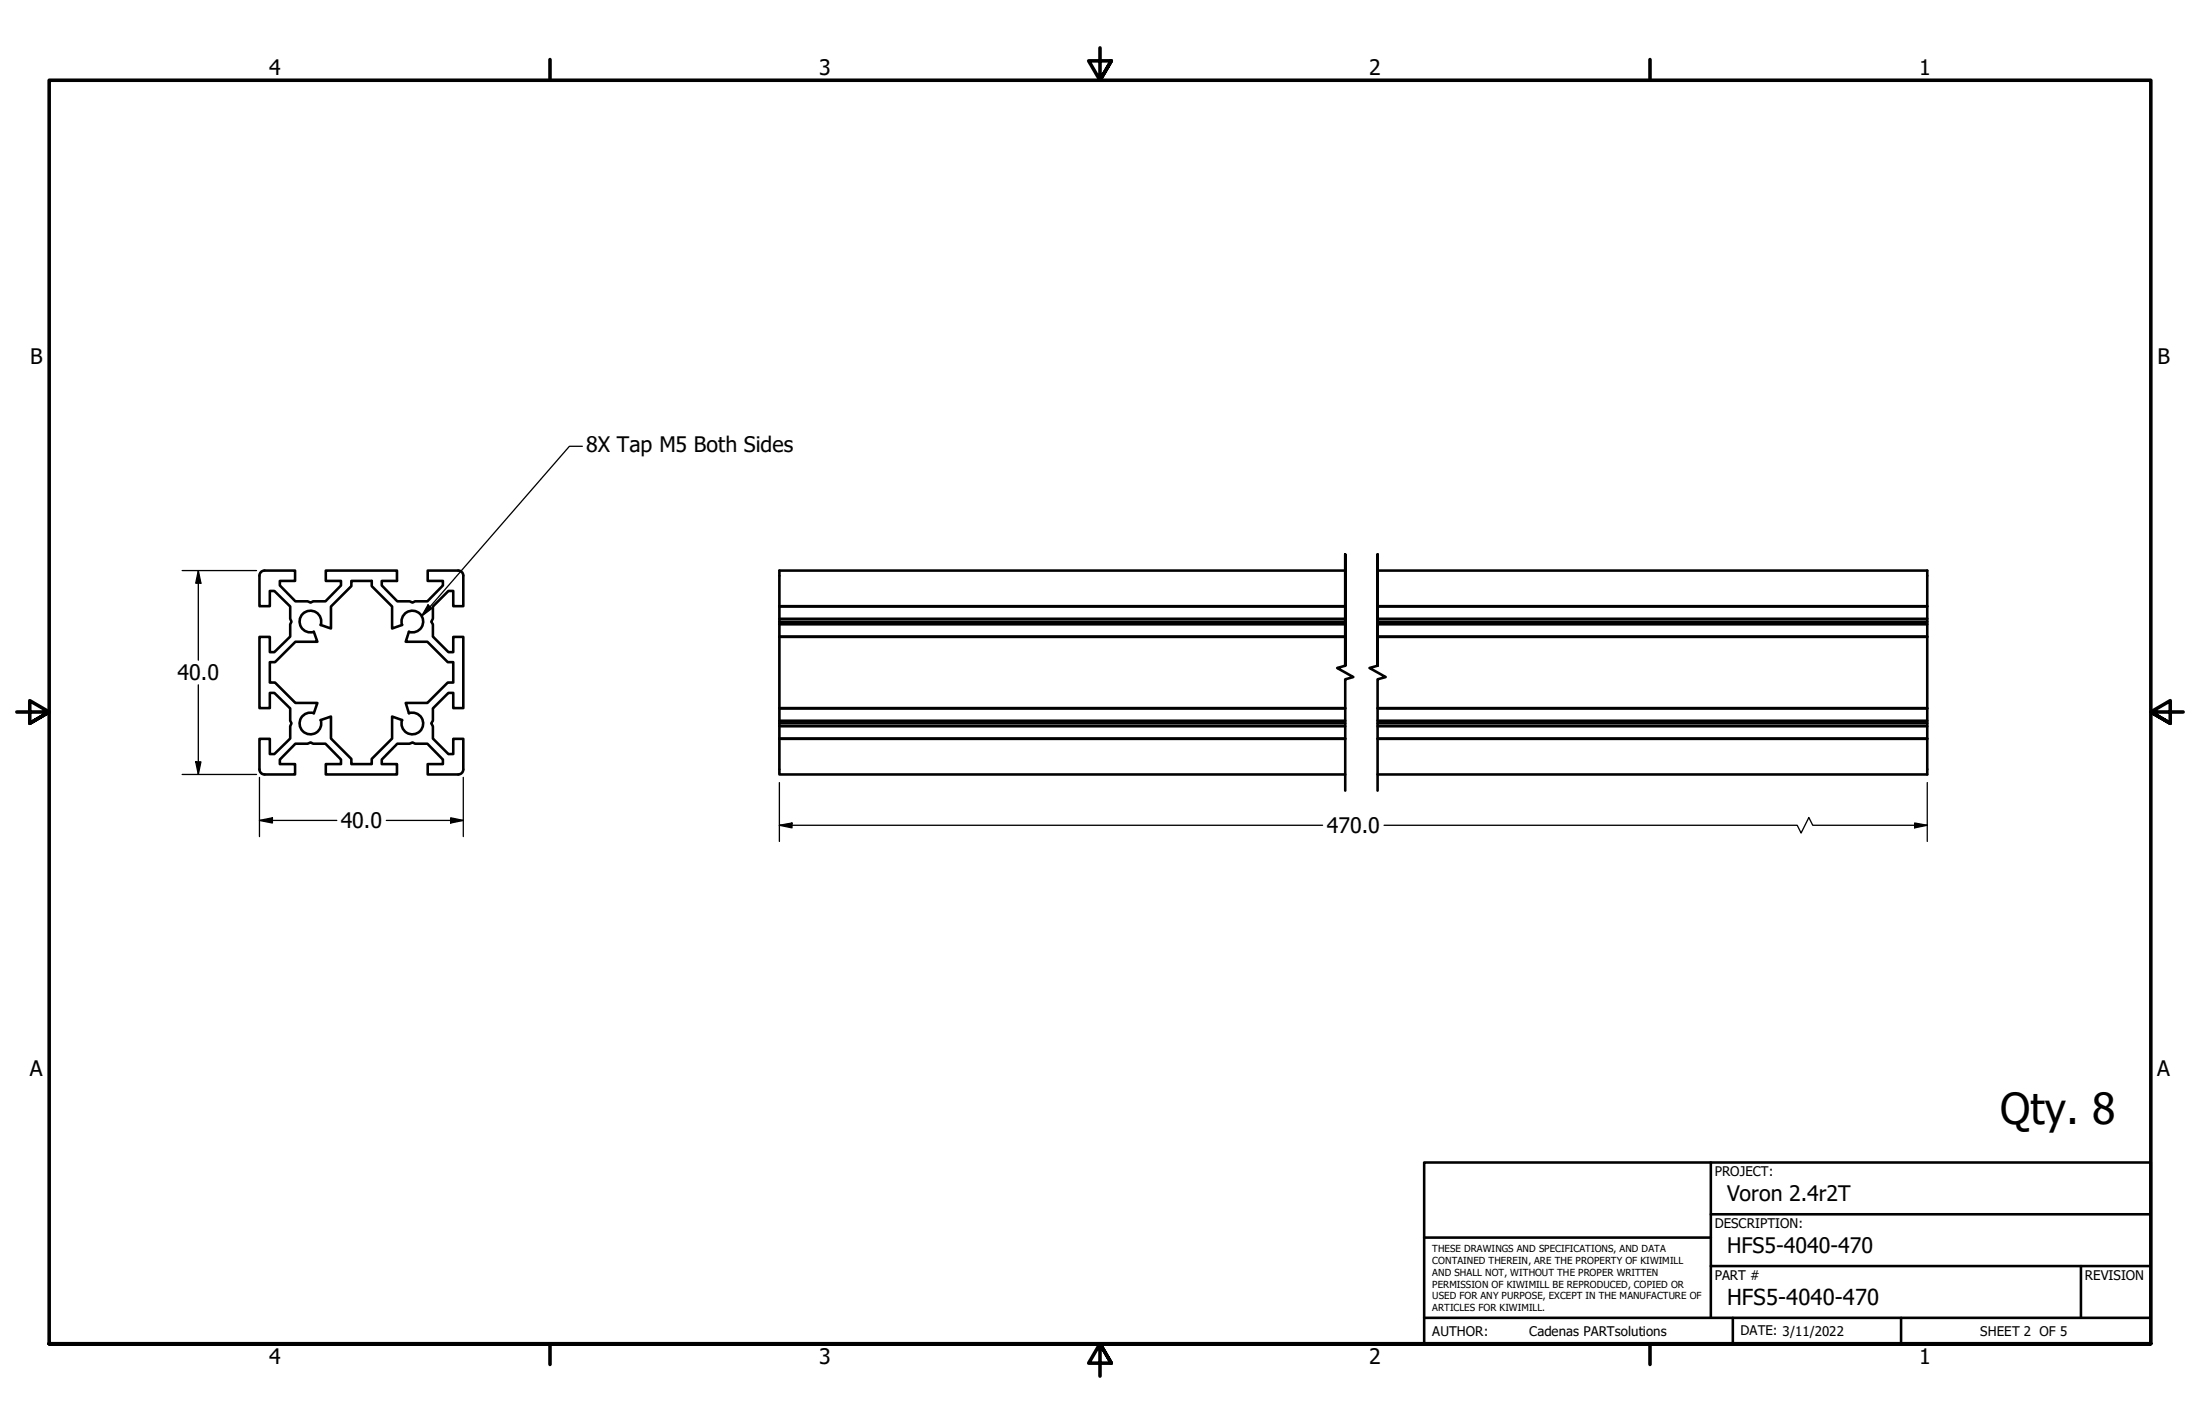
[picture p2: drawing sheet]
<svg xmlns="http://www.w3.org/2000/svg" width="432mm" height="279mm" viewBox="0 0 432 279" stroke-linecap="round" stroke-linejoin="round" font-family="sans-serif">
<!-- layer: Visible (ANSI) -->
<g fill="none" stroke="#000" stroke-width=".51">
<path d="M51.9 112a.99 .99 0 0 0-1 1v5.9h2.1v-2.9h.8l3.2 3v2.4l.2 .6-.2 .5v2.4l-3.2 3.1h-.8v-3h-2.1v13.9h2.1v-2.9h.8l3.2 3v2.4l.2 .5-.2 .6v2.4l-3.2 3.1h-.8v-3h-2.1v5.9M51.9 112h6v2h-3v.9l3.1 3.1h2.4l.6 .2 .5-.2h2.4l3-3.1v-.9h-3v-2h14v2h-3v.9l3.1 3.1h2.4l.6 .2 .5-.2h2.4l3-3.1v-.9h-3v-2h6M89.9 112a.98 .98 0 0 1 1 .9v6h-1.9v-2.9h-1l-3 3v2.4l-.4 .6 .4 .5v2.4l3 3.1h1v-3h1.9v13.9h-1.9v-2.9h-1l-3 3v2.4l-.4 .5 .4 .6v2.4l3 3.1h1v-3h1.9v5.9M153 118.9h111M153 119h111M264 112h-111v40h111M270.4 118.9l107.9 .1M270.4 119h107.9v2.4M270.4 112h107.9v6.9M62.9 122.6l2.1 .7v-4.3l4-4v-1h4v1l4 4v4.3l1.9-.7M62.9 122.6a2.12 2.12 0 0 0-1.7-2.8 2.12 2.12 0 0 0-2.4 2.3 2.12 2.12 0 0 0 2.8 1.9l.7 1.9h-4.3l-4 4h-1v4h1l4 4h4.3l-.7 2a2.13 2.13 0 0 0-2.8 1.8 2.13 2.13 0 0 0 2.4 2.4 2.13 2.13 0 0 0 1.7-2.8M78.9 122.6a2.13 2.13 0 0 1 1.8-2.8 2.13 2.13 0 0 1 2.3 2.4 2.13 2.13 0 0 1-2.7 1.8l-.7 1.9h4.3l4 4h1.1v4h-1.1l-4 4h-4.3l.7 2.1a2.12 2.12 0 0 1 2.7 1.8 2.12 2.12 0 0 1-2.3 2.3 2.12 2.12 0 0 1-1.8-2.8"/>
<path d="M153 121.4h111M153 122h111M153 122.5h111M153 124.9h111M153 125h111M153 138.9h111M153 139h111M270.4 121.4h107.9v.6M270.4 122h107.9v.5M270.4 122.5h107.9v2.4M270.4 124.9l107.9 .1M270.4 125h107.9v13.9"/>
<path d="M270.4 138.9l107.9 .1M270.4 139h107.9v2.4M50.9 151a.98 .98 0 0 0 1 1M51.9 152h6v-2.1h-3v-.9l3.1-3.1h2.4l.6-.2 .5 .2h2.4l3 3.1v.9h-3v2.1h14v-2.1h-3v-.9l3.1-3.1h2.4l.6-.2 .5 .2h2.4l3 3.1v.9h-3v2.1h6M62.9 141.3l2.1-.7v4.3l4 4v1h4v-1l4-4v-4.3l1.9 .7M90.9 151a.98 .98 0 0 1-1 1M153 145h111M153 141.4h111M153 141.9h111M153 142.5h111M153 144.9h111M270.4 141.4h107.9v.5"/>
<path d="M270.4 141.9h107.9v.6M270.4 142.5h107.9v2.4M270.4 144.9l107.9 .1M270.4 145h107.9v7h-107.9"/>
</g>
<!-- layer: Break Line (ANSI) -->
<path d="M264 130.6v-21.8v21.8l-1.6 .5 3.2 1.7-1.6 .5v21.8M270.4 130.6v-21.8v21.8l-1.6 .5 3.2 1.7-1.6 .5v21.8" fill="none" stroke="#000" stroke-width=".51"/>
<!-- layer: Border (ANSI) -->
<path d="M107.9 11.7v4M215.9 9.4v6.3l-2.2-3.8h4.4l-2.2 3.8 2.2-3.8M323.8 11.7v4M3.3 139.7h6.4l-3.9-2.2v4.4l3.9-2.2-3.9 2.2M428.5 139.7h-6.4l3.9-2.2v4.4l-3.9-2.2 3.9 2.2M9.7 263.7v-248h412.4v248h-412.4h412.4M107.9 263.7v4M218.1 267.5l-2.2-3.8 2.2 3.8h-4.4l2.2-3.8v6.3M323.8 263.7v4" fill="none" stroke="#000" stroke-width=".7"/>
<!-- layer: Title (ANSI) -->
<path d="M279.5 228.1h142.6v35.6h-142.6zM335.8 238.3h86.3M335.8 228.1v30.5M279.5 242.8h56.3M279.5 258.6h142.6M335.8 248.4h86.3M340.1 258.6v5.1M373.1 258.6v5.1M408.4 248.4v10.2" fill="none" stroke="#000" stroke-width=".51"/>
<!-- layer: Symbol (ANSI) -->
<path d="M114.3 87.6h-2.5l-29.1 33.3M84 118.7l.8 .7-2.1 1.5z" fill="none" stroke="#000" stroke-width=".25"/>
<path d="M84 118.7l.8 .7-2.1 1.5z" fill-rule="evenodd" fill="#000"/>
<!-- layer: Dimension (ANSI) -->
<g fill="none" stroke="#000" stroke-width=".25">
<path d="M35.8 112h14.6M38.9 112l.5 2.4h-1zM38.9 112v17.5M38.9 134.4v17.6M35.8 152h14.6M38.4 149.5h1l-.5 2.5zM50.9 152.5v11.6M90.9 152.5v11.6M153 153.5v11.6M378.3 153.5v11.6M50.9 161l2.6-.5v1zM50.9 161h15.2"/>
<path d="M75.8 161h15.1M88.5 160.5l2.4 .5-2.4 .5zM153 161.9l2.4-.4v.9zM153 161.9h106.6M271.7 161.9h81l.8 1.5 1.5-3 .8 1.5h22.5M375.8 161.5l2.5 .4-2.5 .5z"/>
</g>
<g fill="#000">
<path d="M38.9 112l.5 2.4h-1z" fill-rule="evenodd"/>
<path d="M38.4 149.5h1l-.5 2.5z" fill-rule="evenodd"/>
<path d="M50.9 161l2.6-.5v1z" fill-rule="evenodd"/>
<path d="M88.5 160.5l2.4 .5-2.4 .5z" fill-rule="evenodd"/>
<path d="M153 161.9l2.4-.4v.9z" fill-rule="evenodd"/>
<path d="M375.8 161.5l2.5 .4-2.5 .5z" fill-rule="evenodd"/>
</g>
<text font-size="8.4" x="392.6" y="220.5">Qty. 8</text>
<text font-size="4.3" x="339" y="256.1">HFS5-4040-470</text>
<g font-size="4.2">
<text x="52.8" y="14.7">4</text>
<text x="160.8" y="14.7">3</text>
<text x="268.7" y="14.7">2</text>
<text x="376.7" y="14.7">1</text>
<text x="5.9" y="71.4">B</text>
<text x="423.5" y="71.4">B</text>
<text x="115.1" y="88.7">8X Tap M5 Both Sides</text>
<text x="34.9" y="133.5">40.0</text>
<text x="66.9" y="162.5">40.0</text>
<text x="260.4" y="163.4">470.0</text>
<text x="5.8" y="211.1">A</text>
<text x="423.4" y="211.1">A</text>
<text x="339" y="235.6">Voron 2.4r2T</text>
<text x="339" y="245.8">HFS5-4040-470</text>
<text x="52.8" y="267.7">4</text>
<text x="160.8" y="267.7">3</text>
<text x="268.7" y="267.7">2</text>
<text x="376.7" y="267.7">1</text>
</g>
<g font-size="2.6">
<text x="336.5" y="230.8">PROJECT:</text>
<text x="336.5" y="241">DESCRIPTION:</text>
<text x="336.5" y="251.1">PART #</text>
<text x="409.2" y="251.1">REVISION</text>
<text x="281.1" y="262.1">AUTHOR:</text>
<text x="300.2" y="262.1">Cadenas PARTsolutions</text>
<text x="341.6" y="262">DATE: 3/11/2022</text>
<text x="388.7" y="262.1">SHEET 2 OF 5</text>
</g>
<g font-size="1.9">
<text x="281.1" y="245.7">THESE DRAWINGS AND SPECIFICATIONS, AND DATA</text>
<text x="281.1" y="248.1">CONTAINED THEREIN, ARE THE PROPERTY OF KIWIMILL</text>
<text x="281.1" y="250.4">AND SHALL NOT, WITHOUT THE PROPER WRITTEN</text>
<text x="281.1" y="252.7">PERMISSION OF KIWIMILL BE REPRODUCED, COPIED OR</text>
<text x="281.1" y="255">USED FOR ANY PURPOSE, EXCEPT IN THE MANUFACTURE OF</text>
<text x="281.1" y="257.3">ARTICLES FOR KIWIMILL.</text>
</g>
</svg>
